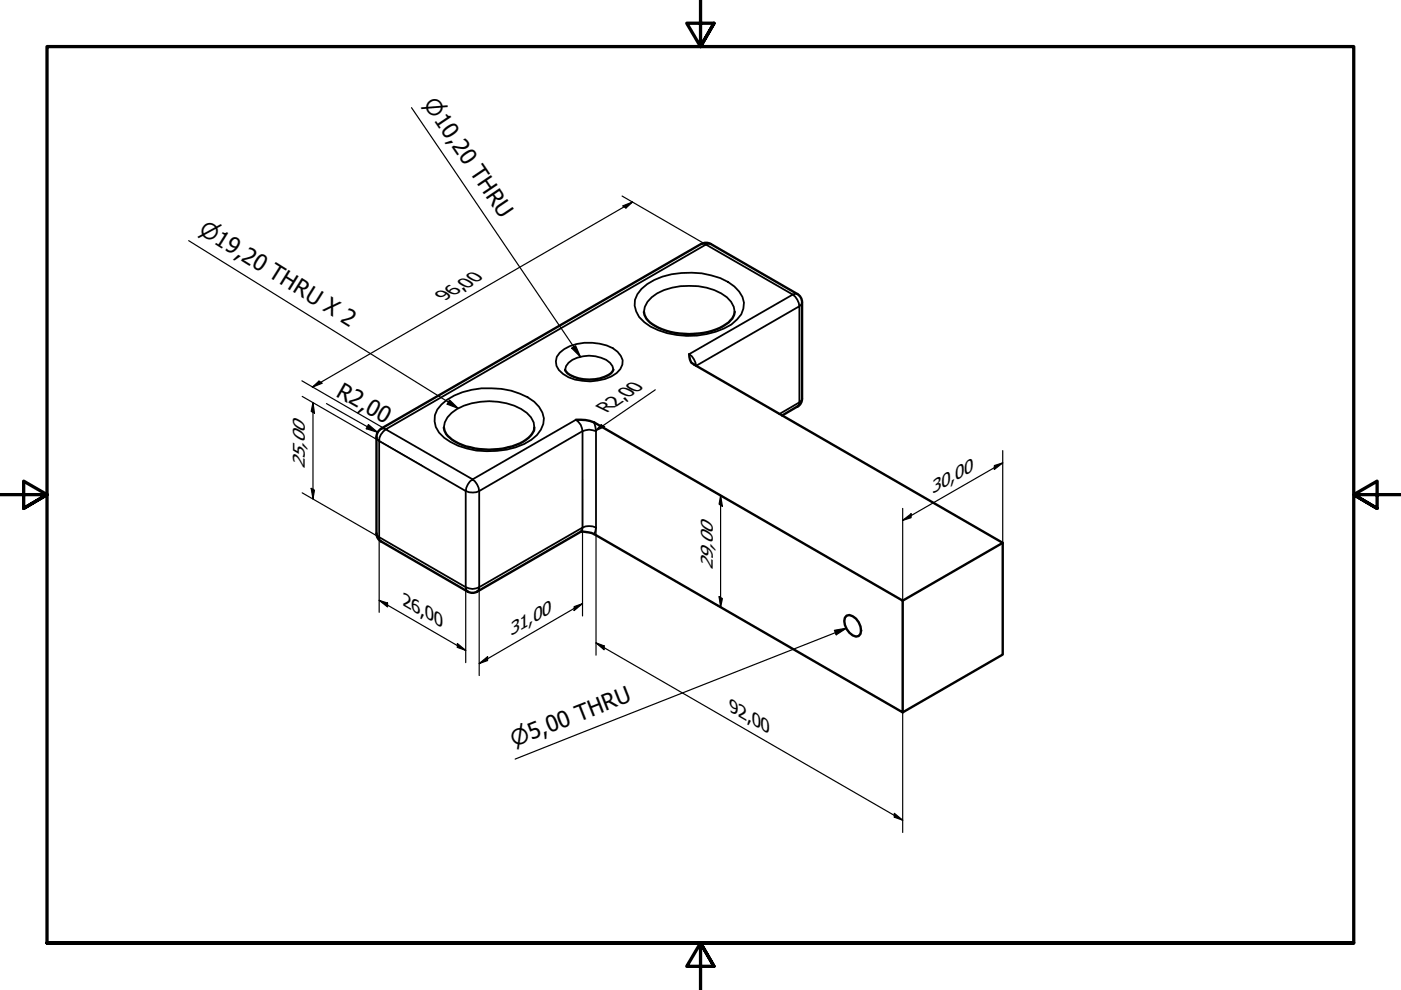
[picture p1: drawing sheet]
<svg xmlns="http://www.w3.org/2000/svg" width="297mm" height="210mm" viewBox="0 0 297 210" stroke-linecap="round" stroke-linejoin="round" font-family="sans-serif">
<!-- layer: Visible (ANSI) -->
<g fill="none" stroke="#000" stroke-width=".51">
<path d="M119.8 78.4v.1a5 5 0 0 0 4 1.9 7.3 7.3 0 0 0 6.1-1.6l.1-.4M136.5 66.1a4.5 4.5 0 0 0 3.1 3.4 16.3 16.3 0 0 0 13.8-.4l.5-.4a4.2 4.2 0 0 0 1.9-2.6M146.1 75.1a2.32 2.32 0 0 0 1.1 2.2l65.4 37.8v23.7l-21.2 12.2M79.8 92.7v20.4M80.8 90.9a2 2 0 0 0-1 1.7M94.1 90.6a4.5 4.5 0 0 0 3.1 3.4 16.3 16.3 0 0 0 13.7-.4l.6-.3a3.8 3.8 0 0 0 1.8-2.7M122.1 89a8.3 8.3 0 0 1 3.9 .6l65.4 37.8v23.6l-65.4-37.7a6.4 6.4 0 0 0-2.9-.6l-21.9 12.7M169 86.2l-3.2 1.9M170.1 84.5a2 2 0 0 1-1 1.8M170.1 84.5v-20.4a2.01 2.01 0 0 0-1.1-1.8l-18.3-10.6a2 2 0 0 0-2 0l-67.9 39.2M79.8 113.1a2 2 0 0 0 1 1.7M80.8 114.8l18.4 10.6"/>
<path d="M212.6 115.1l-21.2 12.3M99.2 125.4a2 2 0 0 0 2 0M179.5 130.5a2.29 2.29 0 0 1 2.6 1.4 2.28 2.28 0 0 1 0 2.9 2.25 2.25 0 0 1-2.6-1.4 2.2 2.2 0 0 1 0-2.9z"/>
</g>
<!-- layer: Visible Narrow (ANSI) -->
<g fill="none" stroke="#000" stroke-width=".38">
<path d="M148.7 51.7h.5l.5 .2 .5-.2h.5M118.7 74.8a10.1 10.1 0 0 1 10-1.5 4.8 4.8 0 0 1 3.3 3.1 3.6 3.6 0 0 1-2.3 3.4 10.7 10.7 0 0 1-10.3-.5 2.85 2.85 0 0 1-.7-4.5zM119.8 78.4a3.2 3.2 0 0 1 2.6-2.5 7.3 7.3 0 0 1 6.9 1l.6 .7 .1 .8M136 61.2a14.5 14.5 0 0 1 10.7-3.4 15.5 15.5 0 0 1 9 2.9 4.6 4.6 0 0 1 1.5 5.9 9.1 9.1 0 0 1-5.4 3.7 18.1 18.1 0 0 1-13.9-1 5.6 5.6 0 0 1-3.3-5.7l.5-1.2zM136.5 66.1a4.9 4.9 0 0 1 2.8-3.9 15.3 15.3 0 0 1 13.6 0 4.8 4.8 0 0 1 2.9 3.9M169 62.3h-.4l-.5 .2a3.5 3.5 0 0 1 1.4 2.4l.4-.3 .2-.5M80.4 93.5l18.3 10.6v20.4l-18.3-10.6zM80.8 90.9l.5-.1 .5 .2a3 3 0 0 0-1.4 2.5l-.5-.4-.1-.4M93.6 85.8a14.5 14.5 0 0 1 10.7-3.5 14.8 14.8 0 0 1 9 2.9 4.5 4.5 0 0 1 1.4 5.9 9.1 9.1 0 0 1-5.4 3.7 17.2 17.2 0 0 1-15.1-2 4.5 4.5 0 0 1-.6-7zM94.1 90.6a4.9 4.9 0 0 1 2.8-3.9 14.4 14.4 0 0 1 14.8 .8l.9 1 .6 1.1 .1 1M123.5 91.4a3.4 3.4 0 0 1 2.9 0M123.5 91.4v20.5l-21.9 12.6v-20.4"/>
<path d="M123.5 91.4l-21.9 12.7M126 89.6l.4 1.8M126.4 91.4v20.5M165.2 87.8l4.3-2.5v-20.4l-21.9 12.7a3.3 3.3 0 0 0-1.5-2.5l22-12.6-18.4-10.6-67.9 39.1 18.4 10.6 21.9-12.6a3 3 0 0 1 1.4 2.4M170.1 84.5l-.2 .4-.4 .4-.1 .6-.4 .3M79.8 113.1l.1 .4 .5 .4 .1 .6 .3 .3M99.6 102.1l.6-.5a3.5 3.5 0 0 1 1.4 2.5 3.4 3.4 0 0 1-2.9 0l.2-.7zM126.4 111.9a3.4 3.4 0 0 0-2.9 0l-.1 .5-.3 .3M126.4 111.9l-.4 1.4M99.2 125.4l-.3-.3-.2-.6a2.87 2.87 0 0 0 2.9 0l-.1 .6-.3 .3"/>
</g>
<!-- layer: Border (ANSI) -->
<path d="M148.5 -.1v10l-2.9-5h5.8l-2.9 5 2.9-5M0 104.9h10l-5-2.9v5.8l5-2.9-5 2.9M297 104.9h-10l5-2.9v5.8l-5-2.9 5 2.9M10 199.9v-190h277v190h-277h277M151.4 204.9l-2.9-5 2.9 5h-5.8l2.9-5v10" fill="none" stroke="#000" stroke-width=".7"/>
<!-- layer: Dimension (ISO) -->
<g fill="none" stroke="#000" stroke-width=".25">
<path d="M131.9 41.6l17.8 10.3M132 43.7l2.1-.9-1.4 1.3zM134.1 42.8l-67.9 39.3M64 80.7l17.8 10.3M64.1 84l25.5 14.8M66.2 82.1l1.4-1.3 .7 .5zM66.4 85.4l.3 2.2-.7-.4zM66.4 85.4v20.4M69.2 85.6l10.9 6.1M78.1 90l2 1.7-2.4-.8zM127.4 90.1l.8 .4-2 .8zM138.9 82.6l-12.7 8.7"/>
<path d="M210.8 98.7l1.8-.6-1.8 1.4zM212.6 98.1l-21.2 12.2M212.6 95.5v19.6M64.1 104.5l16.3 9.4v15.9M66 103.5l.7 .4-.3 1.9zM123.5 101.6v29M126.4 111.9v27M150.6 103.8l2.2 1.3v23.6l-2.2-1.2M152.8 105.1l.4 2.3-.7-.5zM191.4 110.3l1.8-1.4v.9zM191.4 107.8v19.6M80.4 127.3l1.8 .6v.8z"/>
<path d="M80.4 127.3l18.3 10.6M97 136.4l1.7 1.5-1.7-.6zM98.7 124.5v16M101.6 124.5v18.7M121.7 128.6l1.8-.6-1.8 1.4zM123.5 128l-21.9 12.7M126.4 136.3l1.7 .6v.9zM126.4 136.3l65 37.6M152.5 126.5l.7 .4-.4 1.8zM101.6 140.7l1.8-1.5v.9zM191.4 151v25.5M189.6 172.4l1.8 1.5-1.8-.6z"/>
</g>
<g fill="#000">
<path d="M132 43.7l2.1-.9-1.4 1.3z" fill-rule="evenodd"/>
<path d="M66.4 85.4l.3 2.2-.7-.4z" fill-rule="evenodd"/>
<path d="M66.2 82.1l1.4-1.3 .7 .5z" fill-rule="evenodd"/>
<path d="M78.1 90l2 1.7-2.4-.8z" fill-rule="evenodd"/>
<path d="M127.4 90.1l.8 .4-2 .8z" fill-rule="evenodd"/>
<path d="M210.8 98.7l1.8-.6-1.8 1.4z" fill-rule="evenodd"/>
<path d="M66 103.5l.7 .4-.3 1.9z" fill-rule="evenodd"/>
<path d="M152.8 105.1l.4 2.3-.7-.5z" fill-rule="evenodd"/>
<path d="M191.4 110.3l1.8-1.4v.9z" fill-rule="evenodd"/>
<path d="M80.4 127.3l1.8 .6v.8z" fill-rule="evenodd"/>
<path d="M97 136.4l1.7 1.5-1.7-.6z" fill-rule="evenodd"/>
<path d="M101.6 140.7l1.8-1.5v.9z" fill-rule="evenodd"/>
<path d="M121.7 128.6l1.8-.6-1.8 1.4z" fill-rule="evenodd"/>
<path d="M126.4 136.3l1.7 .6v.9z" fill-rule="evenodd"/>
<path d="M152.5 126.5l.7 .4-.4 1.8z" fill-rule="evenodd"/>
<path d="M189.6 172.4l1.8 1.5-1.8-.6z" fill-rule="evenodd"/>
</g>
<!-- layer: Symbol (ISO) -->
<path d="M87.2 22.8l35.9 52.9M40 51l57.2 35.6M121.2 73.8l.8-.5 1.1 2.4zM95.3 84.8l1.9 1.8-2.4-.9zM176.9 133.6l2.6-.4-2.2 1.4zM179.5 133.2l-70.3 27.7" fill="none" stroke="#000" stroke-width=".25"/>
<g fill="#000">
<path d="M121.2 73.8l.8-.5 1.1 2.4z" fill-rule="evenodd"/>
<path d="M95.3 84.8l1.9 1.8-2.4-.9z" fill-rule="evenodd"/>
<path d="M176.9 133.6l2.6-.4-2.2 1.4z" fill-rule="evenodd"/>
</g>
<text font-size="4.8" x="71.1" y="83.9" transform="rotate(30 71.1 83.9)">R2,00</text>
<g font-size="4.6">
<text x="89.7" y="22.1" transform="rotate(56 89.7 22.1)">⌀10,20 THRU</text>
<text x="41.9" y="49.4" transform="rotate(32 41.9 49.4)">⌀19,20 THRU X 2</text>
<text x="109" y="158.4" transform="rotate(-22 109 158.4)">⌀5,00 THRU</text>
</g>
<text font-size="4.1" x="128.7" y="87.5" transform="rotate(-35 128.7 87.5)">R2,00</text>
<g font-size="3.9">
<text x="94.2" y="63.9" transform="rotate(-30 94.2 63.9)">96,00</text>
<text x="64.6" y="99.5" transform="rotate(-90 64.6 99.5)">25,00</text>
<text x="197.7" y="104.7" transform="rotate(-30 197.7 104.7)">30,00</text>
<text x="151.1" y="120.8" transform="rotate(-90 151.1 120.8)">29,00</text>
<text x="85.3" y="128.2" transform="rotate(30 85.3 128.2)">26,00</text>
<text x="108.3" y="134.8" transform="rotate(-30 108.3 134.8)">31,00</text>
<text x="154.6" y="150.7" transform="rotate(30 154.6 150.7)">92,00</text>
</g>
</svg>
